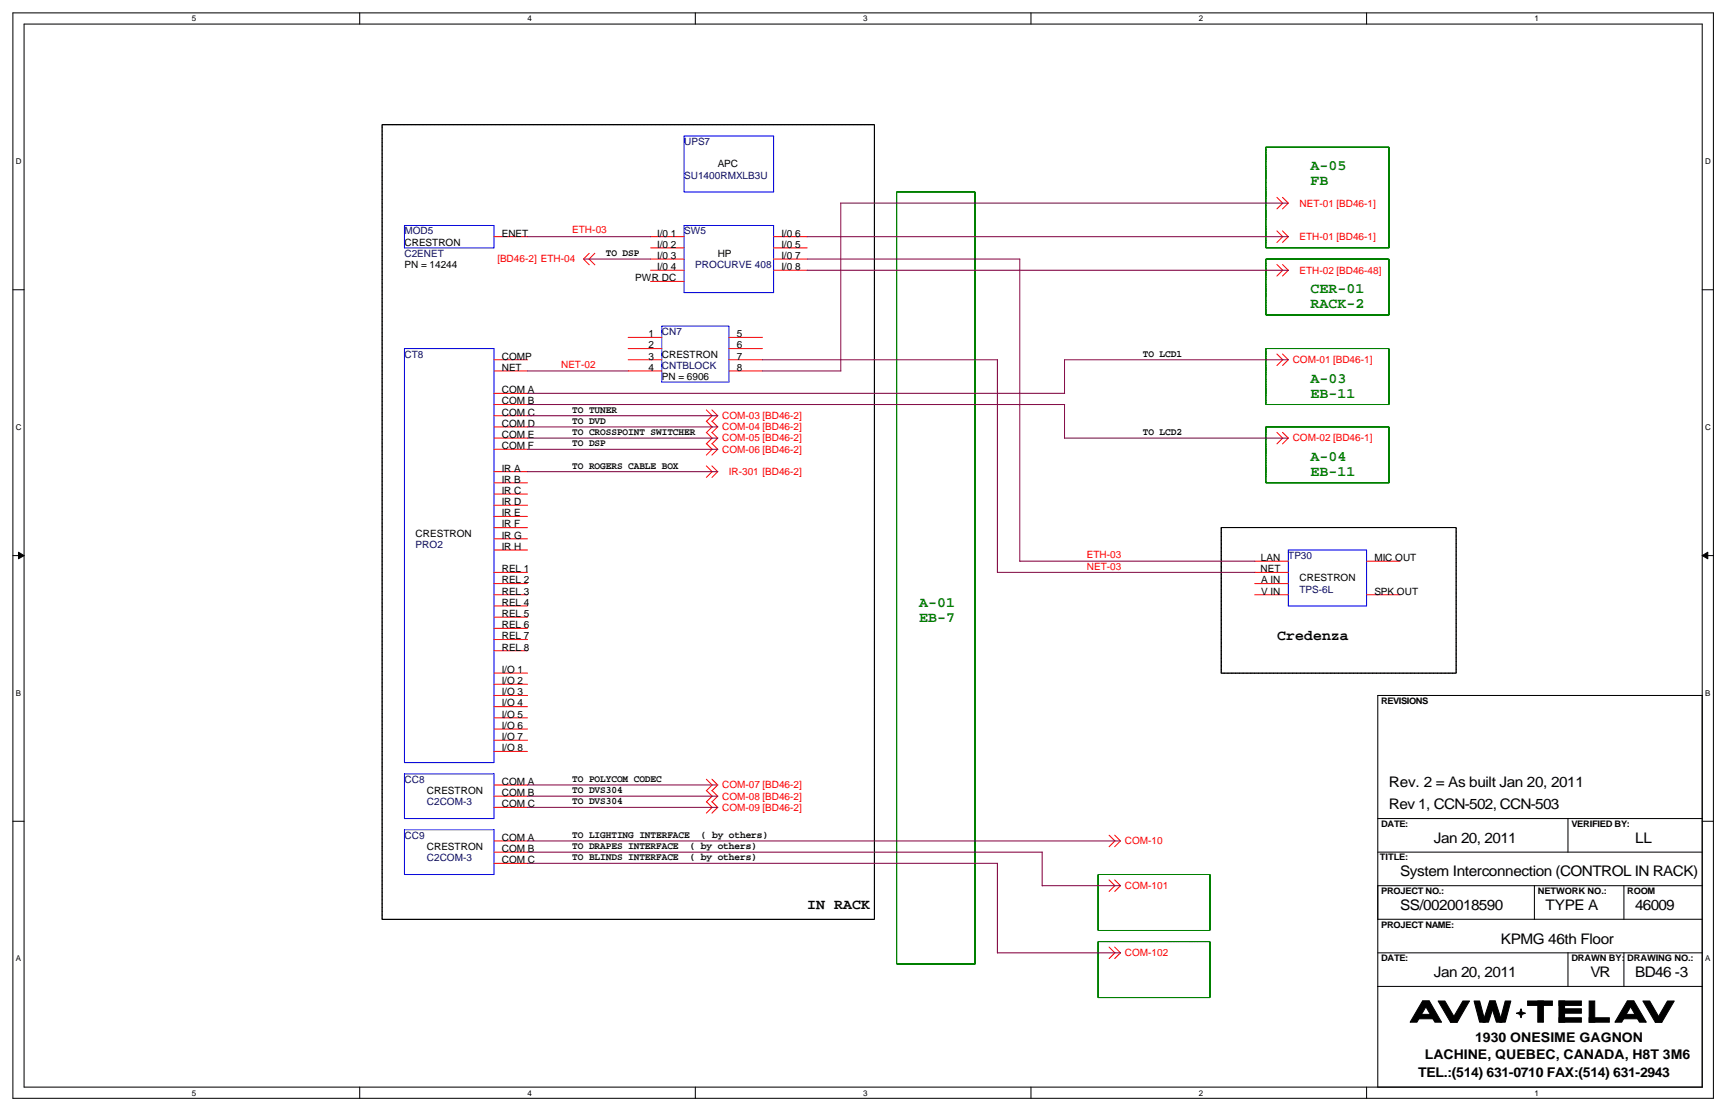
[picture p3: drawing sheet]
<svg xmlns="http://www.w3.org/2000/svg" width="864mm" height="559mm" viewBox="0 0 864 559" stroke-linecap="round" stroke-linejoin="round" font-family="sans-serif">
<path d="M6 6h850v542h-850zM12 12h838v531h-838z" fill="none" stroke="#000" stroke-width=".51"/>
<g fill="#fff">
<path d="M96 7h2v5h-2z"/>
<path d="M96 543h2v5h-2z"/>
</g>
<path d="M180 6v6M180 543v5" fill="none" stroke="#000" stroke-width=".51"/>
<g fill="#fff">
<path d="M263 7h3v5h-3z"/>
<path d="M263 543h3v5h-3z"/>
</g>
<path d="M347 6v6M347 543v5" fill="none" stroke="#000" stroke-width=".51"/>
<g fill="#fff">
<path d="M431 7h2v5h-2z"/>
<path d="M431 543h2v5h-2z"/>
</g>
<path d="M515 6v6M515 543v5" fill="none" stroke="#000" stroke-width=".51"/>
<g fill="#fff">
<path d="M599 7h2v5h-2z"/>
<path d="M599 543h2v5h-2z"/>
</g>
<path d="M683 6v6M683 543v5" fill="none" stroke="#000" stroke-width=".51"/>
<g fill="#fff">
<path d="M766 7h3v5h-3z"/>
<path d="M766 543h3v5h-3z"/>
<path d="M8 78h3v5h-3z"/>
<path d="M852 78h3v5h-3z"/>
<path d="M8 211h3v4h-3z"/>
<path d="M852 211h3v4h-3z"/>
</g>
<path d="M6 145h6M850 145h6" fill="none" stroke="#000" stroke-width=".51"/>
<g fill="#fff">
<path d="M8 344h2v4h-2z"/>
<path d="M852 344h2v4h-2z"/>
</g>
<path d="M6 277h6M850 277h6" fill="none" stroke="#000" stroke-width=".51"/>
<g fill="#000" stroke="#000" stroke-width=".5">
<path d="M9 276l3 1-3 2z" fill-rule="evenodd"/>
<path d="M850 277l3-1v3z" fill-rule="evenodd"/>
</g>
<g fill="#fff">
<path d="M8 476h2v5h-2z"/>
<path d="M852 476h2v5h-2z"/>
</g>
<g fill="none" stroke="#000" stroke-width=".51">
<path d="M850 347v196h-162v-196h162M6 410h6M688 409h162M783 409v17M850 410h6M688 426h162M688 459h162M688 442h162M766 442v17M811 442v17M688 476h162M783 476v17"/>
<path d="M811 476v17M688 493h162"/>
</g>
<g fill="none" stroke="#008000" stroke-width=".5" stroke-dasharray=".1 .1 .1 .1 .1 .1 .1 .1">
<path d="M632 73h62M694 73v51M448 96h39M487 96v385M632 129h62M632 124v-51M694 129v28M694 124h-62M632 157v-28M694 157h-62M632 174h62M694 174v28"/>
<path d="M632 202v-28M632 213h62M694 202h-62M694 213v28M632 241v-28M694 241h-62M548 437h56M604 437v28M548 465v-28M548 470h56M604 465h-56M604 470v28"/>
<path d="M448 481v-385M487 481h-39M548 498v-28M604 498h-56"/>
</g>
<path d="M191 62h246M437 62v397M610 263h117M727 263v73M610 336v-73M727 336h-117M191 459v-397M437 459h-246" fill="none" stroke="#000" stroke-width=".5" stroke-dasharray=".3 .2 .1 .2"/>
<g fill="#000" stroke="#000" stroke-width=".51">
<path d="M718 500h4l6 10h-4z" fill-rule="evenodd"/>
<path d="M731 500h3l-6 10h-4z" fill-rule="evenodd"/>
<path d="M736 500h3l3 10h-3z" fill-rule="evenodd"/>
<path d="M744 500h3l3 10h-3z" fill-rule="evenodd"/>
<path d="M744 500h3l-4 10h-2z" fill-rule="evenodd"/>
<path d="M752 500h3l-3 10h-3z" fill-rule="evenodd"/>
<path d="M821 500h3l6 10h-3z" fill-rule="evenodd"/>
<path d="M833 500h3l-6 10h-3z" fill-rule="evenodd"/>
<path d="M711 500h3l-6 10h-4z" fill-rule="evenodd"/>
<path d="M708 507h8v2h-8z" fill-rule="evenodd"/>
<path d="M711 500h3l6 10h-3z" fill-rule="evenodd"/>
<path d="M757 506l2-1 1-1v1l2 1-2 1v1l-1-1z" fill-rule="evenodd"/>
<path d="M763 500h12v2h-12z" fill-rule="evenodd"/>
<path d="M768 500h3v10h-3z" fill-rule="evenodd"/>
<path d="M779 508h11v2h-11z" fill-rule="evenodd"/>
<path d="M779 500h2v10h-2z" fill-rule="evenodd"/>
<path d="M779 500h11v2h-11z" fill-rule="evenodd"/>
<path d="M779 504h11v2h-11z" fill-rule="evenodd"/>
<path d="M794 500h3v10h-3z" fill-rule="evenodd"/>
<path d="M794 508h10v2h-10z" fill-rule="evenodd"/>
<path d="M813 500h3l-6 10h-3z" fill-rule="evenodd"/>
<path d="M810 507h8v2h-8z" fill-rule="evenodd"/>
<path d="M813 500h3l6 10h-3z" fill-rule="evenodd"/>
</g>
<g fill="none" stroke="#f00" stroke-width=".51">
<path d="M638 99l3 2-3 3M641 99l2 2-2 3M247 118h16M325 118h17M386 118h17M638 115l3 3-3 3M641 115l2 3-2 3M294 126l-3 3 3 3M297 126l-3 3 3 3M325 124h17M325 129h17M325 135h17"/>
<path d="M386 124h17M386 129h17M386 135h17M638 132l3 3-3 3M641 132l2 3-2 3M325 141h17M247 180h16M314 180h17M314 168h17M314 174h17M364 180h17M364 168h17"/>
<path d="M364 174h17M638 177l3 3-3 3M641 177l2 3-2 3M247 185h16M247 196h16M314 185h17M364 185h17M247 202h16M247 208h16M247 213h16M247 219h16M353 205l3 3-3 2 3 3-3 3"/>
<path d="M353 216l3 3-3 3M356 205l2 3-2 2 2 3-2 3M356 216l2 3-2 3M638 216l3 3-3 3M641 216l2 3-2 3M247 224h16M247 236h16M353 221l3 3-3 3M353 233l3 3-3 2M356 221l2 3-2 3M356 233l2 3-2 2M247 241h16"/>
<path d="M247 247h16M247 252h16M247 258h16M247 263h16M247 269h16M247 275h16M247 286h16M247 291h16M247 297h16M627 286h16M627 291h16M627 297h16"/>
<path d="M627 280h16M683 297h16M683 280h16M247 303h16M247 308h16M247 314h16M247 319h16M247 325h16M247 336h16M247 342h16M247 347h16M247 353h16"/>
<path d="M247 358h16M247 364h16M247 370h16M247 375h16M247 392h16M247 398h16M353 389l3 3-3 3 3 3-3 2 3 3-3 3M356 389l2 3-2 3 2 3-2 2 2 3-2 3M247 403h16M247 420h16M554 417l3 3-3 3M557 417l3 3-3 3"/>
<path d="M247 426h16M247 431h16M554 439l3 3-3 3M557 439l3 3-3 3M554 473l3 3-3 3M557 473l3 3-3 3"/>
</g>
<path d="M342 68h44v28h-44zM202 113h45v11h-45zM342 113h44v33h-44zM202 174h45v207h-45zM331 163h33v28h-33zM643 275h40v28h-40zM202 386h45v23h-45zM202 414h45v23h-45z" fill="none" stroke="#00f" stroke-width=".51"/>
<g fill="none" stroke="#800040" stroke-width=".51">
<path d="M263 118h62M403 118h241M644 101h-224v84h-39M291 129h34M403 135h241M403 129h106v151M381 180h117v106M644 180h-112v17M263 196h269M263 185h51M263 202h269v17h112M263 219h96"/>
<path d="M263 208h96M263 213h96M263 224h96M263 236h96M498 286h129M509 280h118M263 392h96M263 398h96M263 403h96M263 420h297M263 426h258v16M263 431h235v45"/>
<path d="M521 442h39M498 476h62"/>
</g>
<g font-size="7.3" fill="#008000">
<text x="655" y="85">A-05</text>
<text x="655" y="93">FB</text>
<text x="655" y="147">CER-01</text>
<text x="655" y="154">RACK-2</text>
<text x="655" y="191">A-03</text>
<text x="655" y="199">EB-11</text>
<text x="655" y="230">A-04</text>
<text x="655" y="238">EB-11</text>
<text x="459" y="303">A-01</text>
<text x="459" y="310">EB-7</text>
</g>
<g font-size="7.3">
<text x="638" y="320">Credenza</text>
<text x="694" y="393">Rev. 2 = As built Jan 20, 2011</text>
<text x="694" y="404">Rev 1, CCN-502, CCN-503</text>
<text x="716" y="421">Jan 20, 2011</text>
<text x="817" y="421">LL</text>
<text x="699" y="438">System Interconnection (CONTROL IN RACK)</text>
<text x="403" y="454">IN RACK</text>
<text x="699" y="454">SS/0020018590</text>
<text x="772" y="454">TYPE A</text>
<text x="817" y="454">46009</text>
<text x="750" y="471">KPMG 46th Floor</text>
<text x="716" y="488">Jan 20, 2011</text>
<text x="794" y="488">VR</text>
<text x="817" y="488">BD46 -3</text>
</g>
<g font-size="6.7">
<text x="737" y="520">1930 ONESIME GAGNON</text>
<text x="712" y="529">LACHINE, QUEBEC, CANADA, H8T 3M6</text>
<text x="708" y="538">TEL.:(514) 631-0710 FAX:(514) 631-2943</text>
</g>
<g font-size="5" fill="#000080">
<text x="342" y="72">UPS7</text>
<text x="342" y="89">SU1400RMXLB3U</text>
<text x="202" y="117">MOD5</text>
<text x="342" y="117">SW5</text>
<text x="202" y="128">C2ENET</text>
<text x="347" y="134">PROCURVE 408</text>
<text x="331" y="167">CN7</text>
<text x="202" y="179">CT8</text>
<text x="331" y="184">CNTBLOCK</text>
<text x="208" y="274">PRO2</text>
<text x="643" y="279">TP30</text>
<text x="649" y="296">TPS-6L</text>
<text x="202" y="391">CC8</text>
<text x="213" y="402">C2COM-3</text>
<text x="202" y="419">CC9</text>
<text x="213" y="430">C2COM-3</text>
</g>
<g font-size="5">
<text x="358" y="84">APC</text>
<text x="251" y="118">ENET</text>
<text x="328" y="118">I/0</text>
<text x="335" y="118">1</text>
<text x="390" y="118">I/0</text>
<text x="397" y="118">6</text>
<text x="202" y="123">CRESTRON</text>
<text x="328" y="124">I/0</text>
<text x="335" y="124">2</text>
<text x="390" y="124">I/0</text>
<text x="397" y="124">5</text>
<text x="303" y="128">TO DSP</text>
<text x="328" y="129">I/0</text>
<text x="335" y="129">3</text>
<text x="358" y="128">HP</text>
<text x="390" y="129">I/0</text>
<text x="397" y="129">7</text>
<text x="202" y="134">PN = 14244</text>
<text x="328" y="135">I/0</text>
<text x="335" y="135">4</text>
<text x="390" y="135">I/0</text>
<text x="397" y="135">8</text>
<text x="317" y="140">PWR DC</text>
<text x="324" y="168">1</text>
<text x="324" y="174">2</text>
<text x="368" y="168">5</text>
<text x="368" y="174">6</text>
<text x="251" y="180">COMP</text>
<text x="324" y="180">3</text>
<text x="331" y="179">CRESTRON</text>
<text x="368" y="180">7</text>
<text x="571" y="178">TO LCD1</text>
<text x="251" y="185">NET</text>
<text x="324" y="185">4</text>
<text x="368" y="185">8</text>
<text x="331" y="190">PN = 6906</text>
<text x="251" y="196">COM A</text>
<text x="251" y="202">COM B</text>
<text x="251" y="208">COM C</text>
<text x="286" y="206">TO TUNER</text>
<text x="251" y="213">COM D</text>
<text x="286" y="212">TO DVD</text>
<text x="251" y="219">COM E</text>
<text x="286" y="217">TO CROSSPOINT SWITCHER</text>
<text x="571" y="217">TO LCD2</text>
<text x="251" y="224">COM F</text>
<text x="286" y="223">TO DSP</text>
<text x="251" y="235">IR A</text>
<text x="286" y="234">TO ROGERS CABLE BOX</text>
<text x="251" y="241">IR B</text>
<text x="251" y="247">IR C</text>
<text x="251" y="252">IR D</text>
<text x="251" y="258">IR E</text>
<text x="251" y="263">IR F</text>
<text x="208" y="268">CRESTRON</text>
<text x="251" y="269">IR G</text>
<text x="251" y="275">IR H</text>
<text x="630" y="280">LAN</text>
<text x="686" y="280">MIC OUT</text>
<text x="251" y="286">REL 1</text>
<text x="630" y="286">NET</text>
<text x="251" y="291">REL 2</text>
<text x="630" y="291">A IN</text>
<text x="649" y="290">CRESTRON</text>
<text x="251" y="297">REL 3</text>
<text x="630" y="297">V IN</text>
<text x="686" y="297">SPK OUT</text>
<text x="251" y="303">REL 4</text>
<text x="251" y="308">REL 5</text>
<text x="251" y="314">REL 6</text>
<text x="251" y="319">REL 7</text>
<text x="251" y="325">REL 8</text>
<text x="251" y="336">I/O 1</text>
<text x="251" y="342">I/O 2</text>
<text x="251" y="347">I/O 3</text>
<text x="251" y="353">I/O 4</text>
<text x="251" y="358">I/O 5</text>
<text x="251" y="364">I/O 6</text>
<text x="251" y="370">I/O 7</text>
<text x="251" y="375">I/O 8</text>
<text x="251" y="392">COM A</text>
<text x="286" y="391">TO POLYCOM CODEC</text>
<text x="213" y="396">CRESTRON</text>
<text x="251" y="398">COM B</text>
<text x="286" y="396">TO DVS304</text>
<text x="286" y="402">TO DVS304</text>
<text x="251" y="403">COM C</text>
<text x="251" y="420">COM A</text>
<text x="286" y="419">TO LIGHTING INTERFACE</text>
<text x="350" y="419">( by others)</text>
<text x="213" y="424">CRESTRON</text>
<text x="251" y="425">COM B</text>
<text x="286" y="424">TO DRAPES INTERFACE</text>
<text x="345" y="424">( by others)</text>
<text x="251" y="431">COM C</text>
<text x="286" y="430">TO BLINDS INTERFACE</text>
<text x="345" y="430">( by others)</text>
</g>
<g font-size="5" fill="#f00">
<text x="649" y="103">NET-01 [BD46-1]</text>
<text x="286" y="117">ETH-03</text>
<text x="649" y="120">ETH-01 [BD46-1]</text>
<text x="248" y="131">[BD46-2] ETH-04</text>
<text x="649" y="137">ETH-02 [BD46-48]</text>
<text x="280" y="184">NET-02</text>
<text x="646" y="181">COM-01 [BD46-1]</text>
<text x="361" y="209">COM-03 [BD46-2]</text>
<text x="361" y="215">COM-04 [BD46-2]</text>
<text x="361" y="220">COM-05 [BD46-2]</text>
<text x="646" y="220">COM-02 [BD46-1]</text>
<text x="361" y="226">COM-06 [BD46-2]</text>
<text x="364" y="237">IR-301 [BD46-2]</text>
<text x="543" y="279">ETH-03</text>
<text x="543" y="285">NET-03</text>
<text x="361" y="394">COM-07 [BD46-2]</text>
<text x="361" y="399">COM-08 [BD46-2]</text>
<text x="361" y="405">COM-09 [BD46-2]</text>
<text x="562" y="422">COM-10</text>
<text x="562" y="444">COM-101</text>
<text x="562" y="478">COM-102</text>
</g>
<g font-size="4.5">
<text x="690" y="351">REVISIONS</text>
<text x="690" y="413">DATE:</text>
<text x="785" y="413">VERIFIED BY:</text>
<text x="689" y="430">TITLE:</text>
<text x="690" y="446">PROJECT NO.:</text>
<text x="768" y="446">NETWORK NO.:</text>
<text x="813" y="446">ROOM</text>
<text x="690" y="463">PROJECT NAME:</text>
<text x="690" y="480">DATE:</text>
<text x="785" y="480">DRAWN BY:</text>
<text x="813" y="480">DRAWING NO.:</text>
</g>
<g font-size="4">
<text x="96" y="11">5</text>
<text x="263" y="11">4</text>
<text x="431" y="11">3</text>
<text x="599" y="11">2</text>
<text x="766" y="11">1</text>
<text x="8" y="82">D</text>
<text x="852" y="82">D</text>
<text x="8" y="215">C</text>
<text x="852" y="215">C</text>
<text x="8" y="347">B</text>
<text x="852" y="347">B</text>
<text x="8" y="480">A</text>
<text x="852" y="480">A</text>
<text x="96" y="547">5</text>
<text x="263" y="547">4</text>
<text x="431" y="547">3</text>
<text x="599" y="547">2</text>
<text x="766" y="547">1</text>
</g>
</svg>
